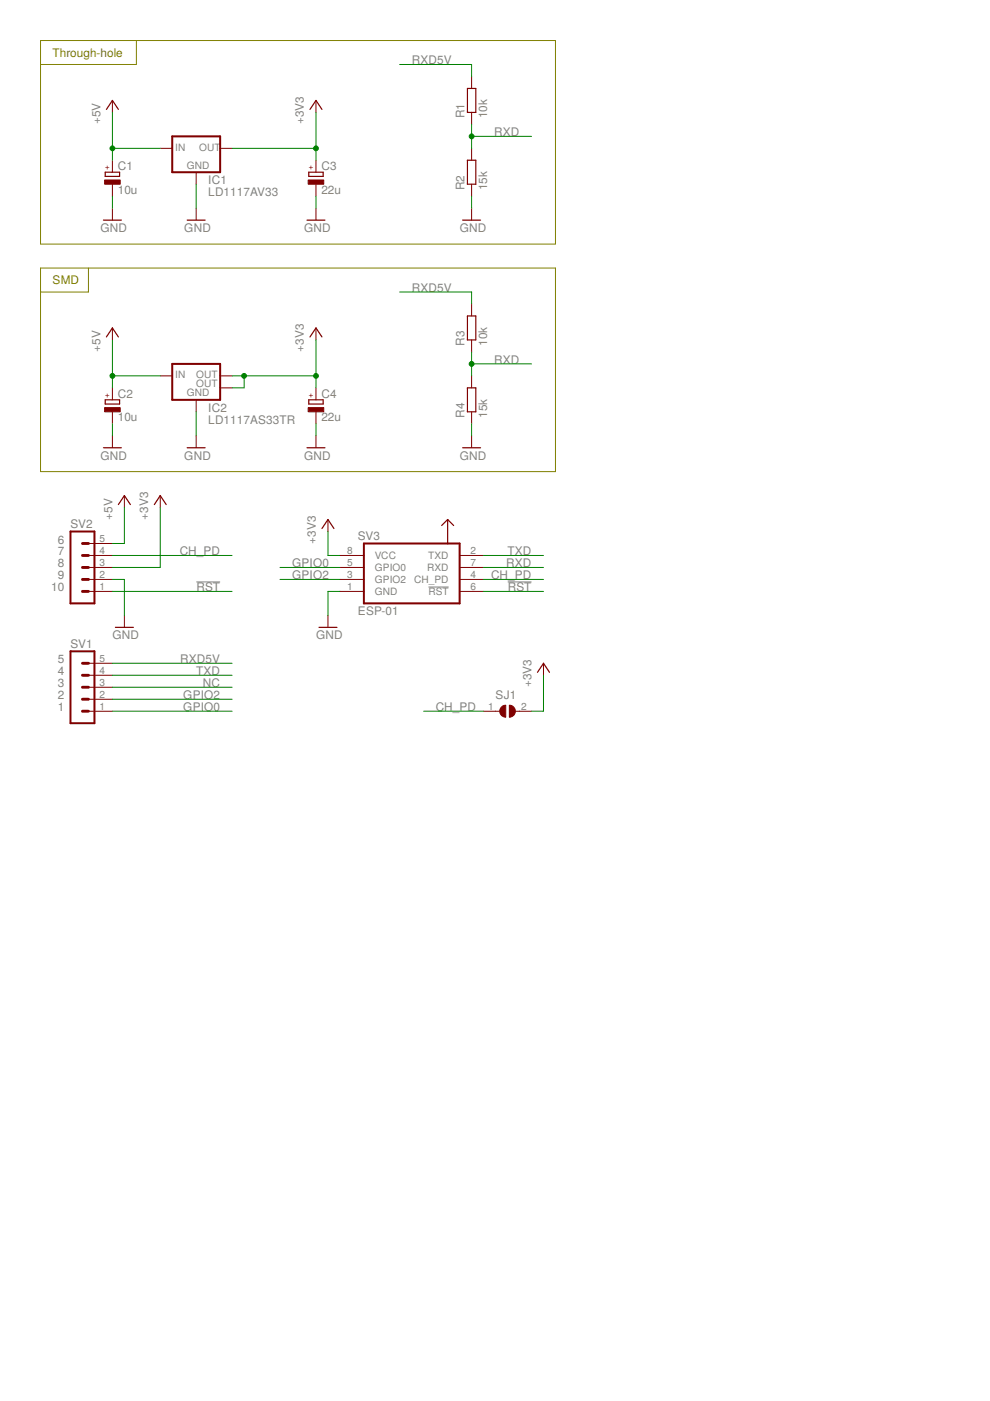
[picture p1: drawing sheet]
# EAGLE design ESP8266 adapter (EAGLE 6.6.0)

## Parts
C1  10u  CPOL-EUE2.5-5  [E2,5-5]
C2  10u  CPOL-EUA/3216-18W  [A/3216-18W]
C3  22u  CPOL-EUE2.5-5  [E2,5-5]
C4  22u  CPOL-EUB/3528-21R  [B/3528-21R]
IC1  LD1117AV33  V_REG_LD1117VXX  [78XXL]
IC2  LD1117AS33TR  V_REG_LM1117SOT223  [SOT223]
R1  10k  R-EU_0207/10  [0207/10]
R2  15k  R-EU_0207/10  [0207/10]
R3  10k  R-EU_R1206  [R1206]
R4  15k  R-EU_R1206  [R1206]
SJ1  SJ  [SJ]
SV1  MA05-1  [MA05-1]
SV2  MA05-1  [MA05-1]
SV3  ESP-01  [FE04-2]

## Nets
!RST: SV2.1 SV3.6(!RST)
+3V3: C3.+ C4.+ IC1.GND(OUT) IC2.2(OUT) IC2.4(OUT) SJ1.2 SV2.3 SV3.8(VCC)
+5V: C1.+ C2.+ IC1.OUT(IN) IC2.3(IN) SV2.5
CH_PD: SJ1.1 SV2.4 SV3.4(CH_PD)
GND: C1.- C2.- C3.- C4.- IC1.IN(GND) IC2.1(GND) R2.1 R4.1 SV2.2 SV3.1(GND)
GPIO0: SV1.1 SV3.5(GPIO0)
GPIO2: SV1.2 SV3.3(GPIO2)
NC: SV1.3
RXD: R1.1 R2.2 R3.1 R4.2 SV3.7(RXD)
RXD5V: R1.2 R3.2 SV1.5
TXD: SV1.4 SV3.2(TXD)

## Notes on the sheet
- Through-hole
- SMD
- 6
- 7
- 8
- 9
- 10
- 5
- 4
- 3
- 2
- 1

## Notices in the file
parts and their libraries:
SparkFun-PowerIC: Licensing: Creative Commons ShareAlike 4.0 International - https://creativecommons.org/licenses/by-sa/4.0
